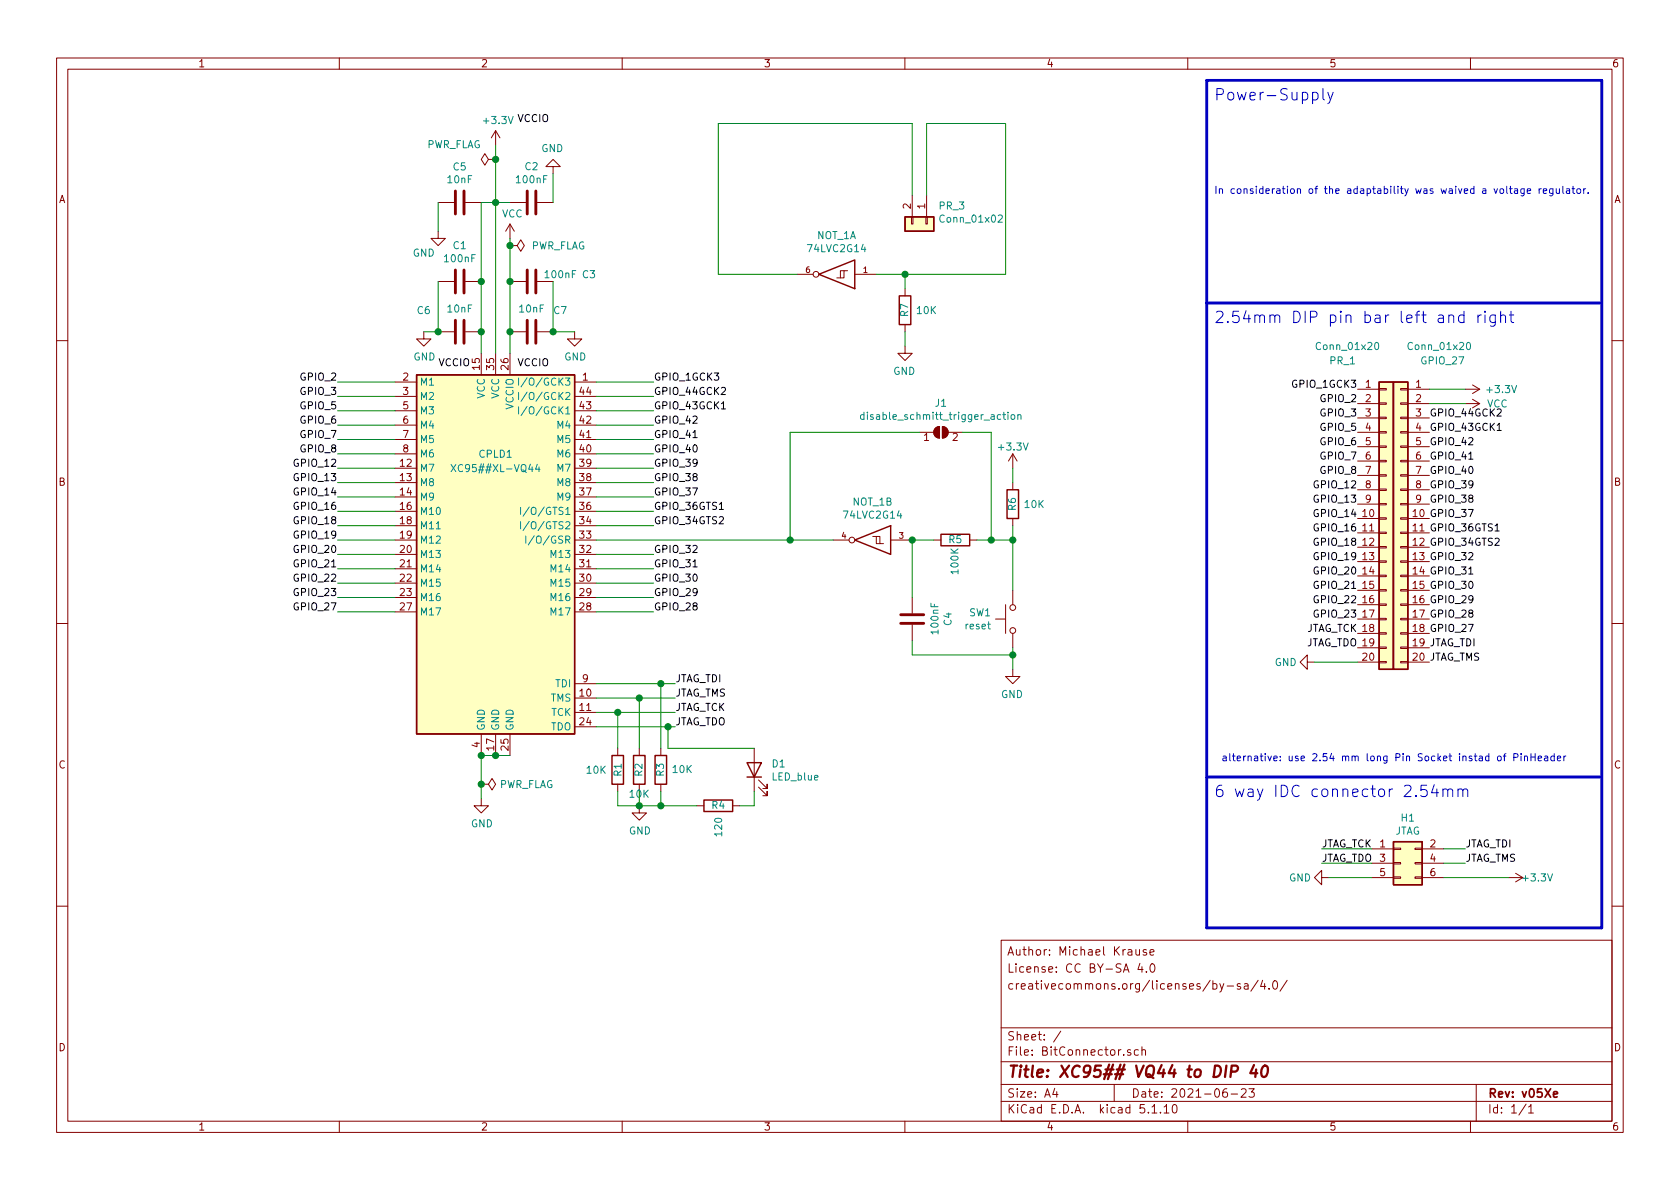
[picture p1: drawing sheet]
EESchema Schematic File Version 4
EELAYER 30 0
EELAYER END
$Descr A4 11693 8268
encoding utf-8
Sheet 1 1
Title "XC95## VQ44 to DIP 40"
Date "2021-06-23"
Rev "v05Xe"
Comp ""
Comment1 ""
Comment2 "creativecommons.org/licenses/by-sa/4.0/"
Comment3 "License: CC BY-SA 4.0"
Comment4 "Author: Michael Krause"
$EndDescr
$Comp
L Device:C C1
U 1 1
P 3200 1950
F 0 "C1" V 2948 1950 50  0000 C CNN
F 1 "100nF" V 3039 1950 50  0000 C CNN
F 2 "Capacitor_SMD:C_0603_1608Metric" H 3238 1800 50  0001 C CNN
F 3 "~" H 3200 1950 50  0001 C CNN
	1    3200 1950
	0    1    1    0   
$EndComp
$Comp
L Device:C C2
U 1 1
P 3700 1400
F 0 "C2" V 3448 1400 50  0000 C CNN
F 1 "100nF" V 3539 1400 50  0000 C CNN
F 2 "Capacitor_SMD:C_0603_1608Metric" H 3738 1250 50  0001 C CNN
F 3 "~" H 3700 1400 50  0001 C CNN
	1    3700 1400
	0    1    1    0   
$EndComp
$Comp
L Device:C C3
U 1 1
P 3700 1950
F 0 "C3" V 3650 2350 50  0000 C CNN
F 1 "100nF" V 3650 2150 50  0000 C CNN
F 2 "Capacitor_SMD:C_0603_1608Metric" H 3738 1800 50  0001 C CNN
F 3 "~" H 3700 1950 50  0001 C CNN
	1    3700 1950
	0    1    1    0   
$EndComp
Wire Wire Line
	3450 1400 3450 2450
Wire Wire Line
	3850 1400 3850 1200
$Comp
L Device:R R3
U 1 1
P 4600 5350
F 0 "R3" V 4600 5350 50  0000 C CNN
F 1 "10K" H 4450 5350 50  0000 C CNN
F 2 "Resistor_SMD:R_0805_2012Metric_Pad1.20x1.40mm_HandSolder" V 4530 5350 50  0001 C CNN
F 3 "~" H 4600 5350 50  0001 C CNN
	1    4600 5350
	-1   0    0    1   
$EndComp
$Comp
L Device:R R1
U 1 1
P 4300 5350
F 0 "R1" V 4300 5350 50  0000 C CNN
F 1 "10K" H 4150 5350 50  0000 C CNN
F 2 "Resistor_SMD:R_0805_2012Metric_Pad1.20x1.40mm_HandSolder" V 4230 5350 50  0001 C CNN
F 3 "~" H 4300 5350 50  0001 C CNN
	1    4300 5350
	1    0    0    -1  
$EndComp
$Comp
L Device:R R2
U 1 1
P 4450 5350
F 0 "R2" V 4450 5350 50  0000 C CNN
F 1 "10K" H 4450 5550 50  0000 C TNN
F 2 "Resistor_SMD:R_0805_2012Metric_Pad1.20x1.40mm_HandSolder" V 4380 5350 50  0001 C CNN
F 3 "~" H 4450 5350 50  0001 C CNN
	1    4450 5350
	-1   0    0    1   
$EndComp
Text Label 4700 4750 0    50   ~ 0
JTAG_TDI
Text Label 4700 4850 0    50   ~ 0
JTAG_TMS
Text Label 4700 4950 0    50   ~ 0
JTAG_TCK
Text Label 4700 5050 0    50   ~ 0
JTAG_TDO
Text Label 10200 5900 0    50   ~ 0
JTAG_TDI
Text Label 9200 5900 0    50   ~ 0
JTAG_TCK
Text Label 9200 6000 0    50   ~ 0
JTAG_TDO
Text Label 10200 6000 0    50   ~ 0
JTAG_TMS
Wire Wire Line
	9550 6000 9200 6000
Wire Notes Line width 20 style solid
	8400 5400 11150 5400
Wire Notes Line width 20 style solid
	8400 6450 11150 6450
Text Notes 8450 5550 0    79   ~ 0
6 way IDC connector 2.54mm
Wire Wire Line
	4300 5600 4450 5600
Wire Wire Line
	4450 5600 4450 5500
Wire Wire Line
	4300 5600 4300 5500
Wire Wire Line
	4450 5600 4600 5600
Wire Wire Line
	4600 5600 4600 5500
Connection ~ 4450 5600
Wire Wire Line
	4150 4950 4300 4950
Wire Wire Line
	4300 5200 4300 4950
Wire Wire Line
	4150 4850 4450 4850
Wire Wire Line
	4450 5200 4450 4850
Wire Wire Line
	4150 4750 4600 4750
Wire Wire Line
	4600 5200 4600 4750
Text Label 9950 3800 0    50   ~ 0
GPIO_34GTS2
Text Label 9950 3700 0    50   ~ 0
GPIO_36GTS1
Text Label 9950 3600 0    50   ~ 0
GPIO_37
Text Label 9950 3500 0    50   ~ 0
GPIO_38
Text Label 9950 3400 0    50   ~ 0
GPIO_39
Text Label 9950 3300 0    50   ~ 0
GPIO_40
Text Label 9950 3200 0    50   ~ 0
GPIO_41
Text Label 9950 3100 0    50   ~ 0
GPIO_42
Text Label 9950 3000 0    50   ~ 0
GPIO_43GCK1
Wire Notes Line width 20 style solid
	8400 2100 11150 2100
Text Notes 8450 2250 0    79   ~ 0
2.54mm DIP pin bar left and right
$Comp
L Connector_Generic:Conn_01x20 PR_1
U 1 1
P 9650 3600
F 0 "PR_1" H 9250 4700 50  0000 L CNN
F 1 "Conn_01x20" H 9150 4800 50  0000 L CNN
F 2 "Connector_PinHeader_2.54mm:PinHeader_1x20_P2.54mm_Vertical" H 9650 3600 50  0001 C CNN
F 3 "~" H 9650 3600 50  0001 C CNN
	1    9650 3600
	1    0    0    -1  
$EndComp
$Comp
L Connector_Generic:Conn_01x20 GPIO_27
U 1 1
P 9750 3600
F 0 "GPIO_27" H 9300 4700 50  0000 L CNN
F 1 "Conn_01x20" H 9250 4800 50  0000 L CNN
F 2 "Connector_PinHeader_2.54mm:PinHeader_1x20_P2.54mm_Vertical" H 9750 3600 50  0001 C CNN
F 3 "~" H 9750 3600 50  0001 C CNN
	1    9750 3600
	-1   0    0    -1  
$EndComp
Wire Wire Line
	2350 3250 2750 3250
Wire Wire Line
	2350 3350 2750 3350
Wire Wire Line
	2350 3550 2750 3550
Wire Wire Line
	2750 3050 2350 3050
Wire Wire Line
	2750 2850 2350 2850
Wire Wire Line
	2750 2950 2350 2950
Wire Wire Line
	2750 2750 2350 2750
Wire Wire Line
	2750 2650 2350 2650
Wire Wire Line
	4150 2650 4550 2650
Wire Wire Line
	4150 2750 4550 2750
Wire Wire Line
	4150 2850 4550 2850
Wire Wire Line
	4150 2950 4550 2950
Wire Wire Line
	4150 3150 4550 3150
Wire Wire Line
	4150 3250 4550 3250
Wire Wire Line
	4150 3350 4550 3350
Wire Wire Line
	4150 3450 4550 3450
Wire Wire Line
	4150 3550 4550 3550
Wire Wire Line
	4150 3650 4550 3650
Wire Wire Line
	2750 3450 2350 3450
Wire Wire Line
	2750 3650 2350 3650
Wire Wire Line
	2750 3750 2350 3750
Wire Wire Line
	2750 3850 2350 3850
Wire Wire Line
	2750 3950 2350 3950
Wire Wire Line
	2750 4050 2350 4050
Wire Wire Line
	2750 4150 2350 4150
Wire Wire Line
	2750 4250 2350 4250
Wire Wire Line
	4150 4250 4550 4250
Wire Wire Line
	4150 4150 4550 4150
Wire Wire Line
	4150 4050 4550 4050
Wire Wire Line
	4150 3950 4550 3950
Wire Wire Line
	4150 3850 4550 3850
Text Label 3600 850  0    50   ~ 0
VCCIO
Wire Wire Line
	3050 2300 2950 2300
Wire Wire Line
	3850 2300 4000 2300
Wire Wire Line
	4600 4750 4700 4750
Connection ~ 4600 4750
Wire Wire Line
	4450 4850 4700 4850
Connection ~ 4450 4850
Wire Wire Line
	4300 4950 4700 4950
Connection ~ 4300 4950
Wire Wire Line
	4150 5050 4650 5050
Wire Wire Line
	10050 5900 10200 5900
Wire Wire Line
	10050 6000 10200 6000
Wire Wire Line
	10050 6100 10500 6100
$Comp
L power:+3.3V #PWR03
U 1 1
P 3450 1000
F 0 "#PWR03" H 3450 850 50  0001 C CNN
F 1 "+3.3V" H 3465 1173 50  0000 C CNN
F 2 "" H 3450 1000 50  0001 C CNN
F 3 "" H 3450 1000 50  0001 C CNN
	1    3450 1000
	1    0    0    -1  
$EndComp
Wire Wire Line
	3550 1400 3450 1400
Connection ~ 3450 1400
Wire Wire Line
	3450 1400 3350 1400
$Comp
L power:GND #PWR02
U 1 1
P 3350 5550
F 0 "#PWR02" H 3350 5300 50  0001 C CNN
F 1 "GND" H 3355 5377 50  0000 C CNN
F 2 "" H 3350 5550 50  0001 C CNN
F 3 "" H 3350 5550 50  0001 C CNN
	1    3350 5550
	1    0    0    -1  
$EndComp
Wire Wire Line
	9550 5900 9200 5900
Wire Wire Line
	9550 6100 9250 6100
$Comp
L power:VCC #PWR04
U 1 1
P 3550 1650
F 0 "#PWR04" H 3550 1500 50  0001 C CNN
F 1 "VCC" H 3567 1823 50  0000 C CNN
F 2 "" H 3550 1650 50  0001 C CNN
F 3 "" H 3550 1650 50  0001 C CNN
	1    3550 1650
	1    0    0    -1  
$EndComp
$Comp
L power:+3.3V #PWR017
U 1 1
P 10500 6100
F 0 "#PWR017" H 10500 5950 50  0001 C CNN
F 1 "+3.3V" V 10500 6300 50  0000 C CNN
F 2 "" H 10500 6100 50  0001 C CNN
F 3 "" H 10500 6100 50  0001 C CNN
	1    10500 6100
	0    1    1    0   
$EndComp
$Comp
L power:VCC #PWR016
U 1 1
P 10200 2800
F 0 "#PWR016" H 10200 2650 50  0001 C CNN
F 1 "VCC" V 10200 2950 50  0000 L CNN
F 2 "" H 10200 2800 50  0001 C CNN
F 3 "" H 10200 2800 50  0001 C CNN
	1    10200 2800
	0    1    1    0   
$EndComp
$Comp
L power:GND #PWR014
U 1 1
P 9250 6100
F 0 "#PWR014" H 9250 5850 50  0001 C CNN
F 1 "GND" V 9250 5900 50  0000 C CNN
F 2 "" H 9250 6100 50  0001 C CNN
F 3 "" H 9250 6100 50  0001 C CNN
	1    9250 6100
	0    1    1    0   
$EndComp
$Comp
L power:GND #PWR05
U 1 1
P 3850 1200
F 0 "#PWR05" H 3850 950 50  0001 C CNN
F 1 "GND" H 3855 1027 50  0000 C CNN
F 2 "" H 3850 1200 50  0001 C CNN
F 3 "" H 3850 1200 50  0001 C CNN
	1    3850 1200
	-1   0    0    1   
$EndComp
$Comp
L power:GND #PWR06
U 1 1
P 4000 2300
F 0 "#PWR06" H 4000 2050 50  0001 C CNN
F 1 "GND" H 4005 2127 50  0000 C CNN
F 2 "" H 4000 2300 50  0001 C CNN
F 3 "" H 4000 2300 50  0001 C CNN
	1    4000 2300
	1    0    0    -1  
$EndComp
$Comp
L power:GND #PWR01
U 1 1
P 2950 2300
F 0 "#PWR01" H 2950 2050 50  0001 C CNN
F 1 "GND" H 2955 2127 50  0000 C CNN
F 2 "" H 2950 2300 50  0001 C CNN
F 3 "" H 2950 2300 50  0001 C CNN
	1    2950 2300
	1    0    0    -1  
$EndComp
$Comp
L power:GND #PWR013
U 1 1
P 9150 4600
F 0 "#PWR013" H 9150 4350 50  0001 C CNN
F 1 "GND" V 9150 4400 50  0000 C CNN
F 2 "" H 9150 4600 50  0001 C CNN
F 3 "" H 9150 4600 50  0001 C CNN
	1    9150 4600
	0    1    1    0   
$EndComp
$Comp
L power:GND #PWR07
U 1 1
P 4450 5600
F 0 "#PWR07" H 4450 5350 50  0001 C CNN
F 1 "GND" H 4455 5427 50  0000 C CNN
F 2 "" H 4450 5600 50  0001 C CNN
F 3 "" H 4450 5600 50  0001 C CNN
	1    4450 5600
	1    0    0    -1  
$EndComp
Text Label 4550 2950 0    50   ~ 0
GPIO_42
Text Label 4550 2850 0    50   ~ 0
GPIO_43GCK1
Text Label 4550 2750 0    50   ~ 0
GPIO_44GCK2
Text Label 2350 3150 2    50   ~ 0
GPIO_8
Text Label 2350 2650 2    50   ~ 0
GPIO_2
Text Label 2350 2750 2    50   ~ 0
GPIO_3
Text Label 2350 2950 2    50   ~ 0
GPIO_6
Text Label 2350 2850 2    50   ~ 0
GPIO_5
Text Label 2350 3250 2    50   ~ 0
GPIO_12
Text Label 2350 3050 2    50   ~ 0
GPIO_7
Text Label 2350 3350 2    50   ~ 0
GPIO_13
Text Label 2350 3450 2    50   ~ 0
GPIO_14
Text Label 2350 3550 2    50   ~ 0
GPIO_16
Text Label 2350 3650 2    50   ~ 0
GPIO_18
Text Label 2350 3850 2    50   ~ 0
GPIO_20
Text Label 2350 3950 2    50   ~ 0
GPIO_21
Text Label 9450 3600 2    50   ~ 0
GPIO_14
Text Label 9450 2800 2    50   ~ 0
GPIO_2
Text Label 9450 2900 2    50   ~ 0
GPIO_3
Text Label 9450 3000 2    50   ~ 0
GPIO_5
Text Label 9450 3100 2    50   ~ 0
GPIO_6
Text Label 9450 3200 2    50   ~ 0
GPIO_7
Text Label 9450 3300 2    50   ~ 0
GPIO_8
Text Label 9450 3400 2    50   ~ 0
GPIO_12
Text Label 9450 3800 2    50   ~ 0
GPIO_18
Text Label 9450 3900 2    50   ~ 0
GPIO_19
Text Label 9450 4000 2    50   ~ 0
GPIO_20
Text Label 9450 4100 2    50   ~ 0
GPIO_21
Text Label 9450 4200 2    50   ~ 0
GPIO_22
Wire Wire Line
	9450 4600 9150 4600
Text Label 9450 4300 2    50   ~ 0
GPIO_23
Text Label 9950 4400 0    50   ~ 0
GPIO_27
Text Label 9950 4300 0    50   ~ 0
GPIO_28
Text Label 9950 4200 0    50   ~ 0
GPIO_29
Text Label 9950 4100 0    50   ~ 0
GPIO_30
Text Label 4550 4250 0    50   ~ 0
GPIO_28
Text Label 9950 3900 0    50   ~ 0
GPIO_32
Text Label 2350 4050 2    50   ~ 0
GPIO_22
Text Label 2350 4150 2    50   ~ 0
GPIO_23
Text Label 2350 4250 2    50   ~ 0
GPIO_27
Text Label 9950 4000 0    50   ~ 0
GPIO_31
Text Label 4550 4150 0    50   ~ 0
GPIO_29
Text Label 4550 4050 0    50   ~ 0
GPIO_30
Text Label 4550 3950 0    50   ~ 0
GPIO_31
Text Label 4550 3850 0    50   ~ 0
GPIO_32
Text Label 4550 3650 0    50   ~ 0
GPIO_34GTS2
Text Label 4550 3550 0    50   ~ 0
GPIO_36GTS1
Text Label 4550 3450 0    50   ~ 0
GPIO_37
Text Label 4550 3350 0    50   ~ 0
GPIO_38
Text Label 4550 3250 0    50   ~ 0
GPIO_39
Text Label 9450 3500 2    50   ~ 0
GPIO_13
Text Label 9450 3700 2    50   ~ 0
GPIO_16
Text Label 9950 4500 0    50   ~ 0
JTAG_TDI
Text Label 9950 4600 0    50   ~ 0
JTAG_TMS
Text Label 9450 4400 2    50   ~ 0
JTAG_TCK
Text Label 9450 4500 2    50   ~ 0
JTAG_TDO
Text Label 4550 2650 0    50   ~ 0
GPIO_1GCK3
Text Label 4550 3150 0    50   ~ 0
GPIO_40
Wire Wire Line
	2350 3150 2750 3150
Text Label 4550 3050 0    50   ~ 0
GPIO_41
Wire Wire Line
	4150 3050 4550 3050
Text Label 9950 2900 0    50   ~ 0
GPIO_44GCK2
$Comp
L XC96xxxl:Xilinx_CPLD_VQFP_2_DIP-rescue_XC9536XL-VQ44-Xilinx-VQ44-Xilinx_CPLD_VQFP_2_DIP-rescue-BitConnector-BitConnector-rescue-BitConnector-rescue CPLD1
U 1 1
P 3450 3850
F 0 "CPLD1" H 3450 4550 50  0000 C CNN
F 1 "XC95##XL-VQ44" H 3450 4450 50  0000 C CNN
F 2 "Package_QFP:LQFP-44_10x10mm_P0.8mm" H 3450 3850 50  0001 C CNN
F 3 "xilinx/xc9536.pdf" H 3450 3850 50  0001 C CNN
	1    3450 3850
	1    0    0    -1  
$EndComp
Wire Wire Line
	4650 5050 4650 5200
Wire Wire Line
	4650 5200 5250 5200
Connection ~ 4650 5050
Wire Wire Line
	4650 5050 4700 5050
$Comp
L Device:R R4
U 1 1
P 5000 5600
F 0 "R4" V 5000 5600 50  0000 C CNN
F 1 "120" H 4850 5600 50  0000 C CNN
F 2 "Resistor_SMD:R_0805_2012Metric_Pad1.20x1.40mm_HandSolder" V 4930 5600 50  0001 C CNN
F 3 "~" H 5000 5600 50  0001 C CNN
	1    5000 5600
	0    -1   -1   0   
$EndComp
Wire Wire Line
	5250 5500 5250 5600
Wire Wire Line
	5250 5600 5150 5600
Wire Wire Line
	4850 5600 4600 5600
Connection ~ 4600 5600
$Comp
L Device:LED D1
U 1 1
P 5250 5350
F 0 "D1" V 5289 5232 50  0000 R CNN
F 1 "LED_blue" V 5198 5232 50  0000 R CNN
F 2 "LED_SMD:LED_1206_3216Metric_Castellated" H 5250 5350 50  0001 C CNN
F 3 "~" H 5250 5350 50  0001 C CNN
	1    5250 5350
	0    -1   -1   0   
$EndComp
Wire Notes Line width 20 style solid
	8400 550  11150 550 
Wire Notes Line width 20 style solid
	8400 550  8400 6450
Wire Notes Line width 20 style solid
	11150 550  11150 6450
Text Notes 8450 700  0    79   ~ 0
Power-Supply
$Comp
L power:+3.3V #PWR015
U 1 1
P 10200 2700
F 0 "#PWR015" H 10200 2550 50  0001 C CNN
F 1 "+3.3V" V 10200 2950 50  0000 C CNN
F 2 "" H 10200 2700 50  0001 C CNN
F 3 "" H 10200 2700 50  0001 C CNN
	1    10200 2700
	0    1    1    0   
$EndComp
Wire Wire Line
	9950 2700 10200 2700
Wire Wire Line
	9950 2800 10200 2800
Text Notes 8500 5300 0    50   ~ 0
alternative: use 2.54 mm long Pin Socket instad of PinHeader
Text Notes 8450 1350 0    50   ~ 0
In consideration of the adaptability was waived a voltage regulator.
$Comp
L Connector_Generic:Conn_02x03_Odd_Even H1
U 1 1
P 9750 6000
F 0 "H1" H 9800 6317 50  0000 C CNN
F 1 "JTAG" H 9800 6226 50  0000 C CNN
F 2 "Connector_IDC:IDC-Header_2x03_P2.54mm_Vertical" H 9750 6000 50  0001 C CNN
F 3 "~" H 9750 6000 50  0001 C CNN
	1    9750 6000
	1    0    0    -1  
$EndComp
Wire Wire Line
	7050 3250 7050 3350
$Comp
L Device:R R6
U 1 1
P 7050 3500
F 0 "R6" V 7050 3500 50  0000 C CNN
F 1 "10K" H 6900 3500 50  0000 C CNN
F 2 "Resistor_SMD:R_0805_2012Metric_Pad1.20x1.40mm_HandSolder" V 6980 3500 50  0001 C CNN
F 3 "~" H 7050 3500 50  0001 C CNN
	1    7050 3500
	-1   0    0    -1  
$EndComp
$Comp
L power:+3.3V #PWR011
U 1 1
P 7050 3250
F 0 "#PWR011" H 7050 3100 50  0001 C CNN
F 1 "+3.3V" H 7050 3400 50  0000 C CNN
F 2 "" H 7050 3250 50  0001 C CNN
F 3 "" H 7050 3250 50  0001 C CNN
	1    7050 3250
	-1   0    0    -1  
$EndComp
$Comp
L power:GND #PWR012
U 1 1
P 7050 4650
F 0 "#PWR012" H 7050 4400 50  0001 C CNN
F 1 "GND" H 7055 4477 50  0000 C CNN
F 2 "" H 7050 4650 50  0001 C CNN
F 3 "" H 7050 4650 50  0001 C CNN
	1    7050 4650
	-1   0    0    -1  
$EndComp
$Comp
L Switch:SW_Push SW1
U 1 1
P 7050 4300
F 0 "SW1" V 7004 4448 50  0000 L CNN
F 1 "reset" V 7095 4448 50  0000 L CNN
F 2 "Button_Switch_THT:SW_PUSH_6mm" H 7050 4500 50  0001 C CNN
F 3 "" H 7050 4500 50  0001 C CNN
	1    7050 4300
	0    -1   1    0   
$EndComp
Wire Wire Line
	6450 850  6450 1350
Wire Wire Line
	7000 850  6450 850 
Wire Wire Line
	7000 1900 7000 850 
Wire Wire Line
	6350 850  6350 1350
Wire Wire Line
	5000 850  6350 850 
Wire Wire Line
	5000 1900 5000 850 
$Comp
L Connector_Generic:Conn_01x02 PR_3
U 1 1
P 6450 1550
F 0 "PR_3" V 6322 1630 50  0000 L CNN
F 1 "Conn_01x02" V 6413 1630 50  0000 L CNN
F 2 "Connector_PinSocket_2.54mm:PinSocket_1x02_P2.54mm_Vertical" H 6450 1550 50  0001 C CNN
F 3 "~" H 6450 1550 50  0001 C CNN
	1    6450 1550
	0    1    1    0   
$EndComp
Wire Wire Line
	5550 1900 5000 1900
Wire Wire Line
	6300 1900 7000 1900
Wire Wire Line
	6300 1900 6100 1900
Connection ~ 6300 1900
Wire Wire Line
	6300 2000 6300 1900
$Comp
L Device:R R7
U 1 1
P 6300 2150
F 0 "R7" V 6300 2150 50  0000 C CNN
F 1 "10K" H 6150 2150 50  0000 C CNN
F 2 "Resistor_SMD:R_0805_2012Metric_Pad1.20x1.40mm_HandSolder" V 6230 2150 50  0001 C CNN
F 3 "~" H 6300 2150 50  0001 C CNN
	1    6300 2150
	-1   0    0    -1  
$EndComp
$Comp
L 74xGxx:74LVC2G14 NOT_1
U 1 1
P 5800 1900
F 0 "NOT_1" H 5775 1633 50  0000 C CNN
F 1 "74LVC2G14" H 5775 1724 50  0000 C CNN
F 2 "Package_SO:SC-74-6_1.5x2.9mm_P0.95mm" H 5800 1900 50  0001 C CNN
F 3 "https://www.ti.com/lit/ds/symlink/sn74lvc2g14.pdf" H 5800 1900 50  0001 C CNN
	1    5800 1900
	-1   0    0    1   
$EndComp
$Comp
L 74xGxx:74LVC2G14 NOT_1
U 2 1
P 6050 3750
F 0 "NOT_1" H 6025 4017 50  0000 C CNN
F 1 "74LVC2G14" H 6025 3926 50  0000 C CNN
F 2 "Package_SO:SC-74-6_1.5x2.9mm_P0.95mm" H 6050 3750 50  0001 C CNN
F 3 "https://www.ti.com/lit/ds/symlink/sn74lvc2g14.pdf" H 6050 3750 50  0001 C CNN
	2    6050 3750
	-1   0    0    -1  
$EndComp
$Comp
L Device:C C4
U 1 1
P 6350 4300
F 0 "C4" V 6098 4300 50  0000 C CNN
F 1 "100nF" V 6189 4300 50  0000 C CNN
F 2 "Capacitor_SMD:C_0603_1608Metric" H 6388 4150 50  0001 C CNN
F 3 "~" H 6350 4300 50  0001 C CNN
	1    6350 4300
	-1   0    0    -1  
$EndComp
$Comp
L Device:R R5
U 1 1
P 6650 3750
F 0 "R5" V 6650 3750 50  0000 C CNN
F 1 "100K" H 6500 3750 50  0000 C CNN
F 2 "Resistor_SMD:R_0805_2012Metric_Pad1.20x1.40mm_HandSolder" V 6580 3750 50  0001 C CNN
F 3 "~" H 6650 3750 50  0001 C CNN
	1    6650 3750
	0    1    -1   0   
$EndComp
Wire Wire Line
	6800 3750 6900 3750
Wire Wire Line
	6500 3750 6350 3750
Connection ~ 6350 3750
Wire Wire Line
	6350 3750 6350 4150
Wire Wire Line
	6350 4450 6350 4550
Wire Wire Line
	7050 4500 7050 4550
Wire Wire Line
	7050 4550 7050 4650
Connection ~ 7050 4550
Wire Wire Line
	6350 4550 7050 4550
$Comp
L Jumper:SolderJumper_2_Open J1
U 1 1
P 6550 3000
F 0 "J1" H 6550 3205 50  0000 C CNN
F 1 "disable_schmitt_trigger_action" H 6550 3114 50  0000 C CNN
F 2 "Jumper:SolderJumper-2_P1.3mm_Open_RoundedPad1.0x1.5mm" H 6550 3000 50  0001 C CNN
F 3 "~" H 6550 3000 50  0001 C CNN
	1    6550 3000
	1    0    0    -1  
$EndComp
Wire Wire Line
	6900 3750 6900 3000
Wire Wire Line
	6900 3000 6700 3000
Wire Wire Line
	7050 3650 7050 3750
Wire Wire Line
	7050 3750 7050 4100
Connection ~ 7050 3750
Connection ~ 6900 3750
Wire Wire Line
	6900 3750 7050 3750
Wire Wire Line
	6400 3000 5500 3000
Wire Wire Line
	5500 3000 5500 3750
Wire Wire Line
	5500 3750 5800 3750
Connection ~ 5500 3750
Wire Wire Line
	4150 3750 5500 3750
$Comp
L power:PWR_FLAG #FLG0101
U 1 1
P 3350 5450
F 0 "#FLG0101" H 3350 5525 50  0001 C CNN
F 1 "PWR_FLAG" V 3350 5578 50  0000 L CNN
F 2 "" H 3350 5450 50  0001 C CNN
F 3 "~" H 3350 5450 50  0001 C CNN
	1    3350 5450
	0    1    1    0   
$EndComp
Wire Wire Line
	3350 5250 3350 5450
Wire Wire Line
	3350 5450 3350 5550
Connection ~ 3350 5450
$Comp
L power:PWR_FLAG #FLG0102
U 1 1
P 3550 1700
F 0 "#FLG0102" H 3550 1775 50  0001 C CNN
F 1 "PWR_FLAG" V 3550 1850 50  0000 L CNN
F 2 "" H 3550 1700 50  0001 C CNN
F 3 "~" H 3550 1700 50  0001 C CNN
	1    3550 1700
	0    1    1    0   
$EndComp
Wire Wire Line
	3550 1650 3550 1700
Connection ~ 3550 1700
$Comp
L power:PWR_FLAG #FLG0103
U 1 1
P 3450 1100
F 0 "#FLG0103" H 3450 1175 50  0001 C CNN
F 1 "PWR_FLAG" V 3550 1200 50  0000 L CNN
F 2 "" H 3450 1100 50  0001 C CNN
F 3 "~" H 3450 1100 50  0001 C CNN
	1    3450 1100
	0    -1   -1   0   
$EndComp
Wire Wire Line
	3450 1000 3450 1100
Wire Wire Line
	3450 1100 3450 1400
Connection ~ 3450 1100
$Comp
L power:GND #PWR09
U 1 1
P 6300 2400
F 0 "#PWR09" H 6300 2150 50  0001 C CNN
F 1 "GND" H 6305 2227 50  0000 C CNN
F 2 "" H 6300 2400 50  0001 C CNN
F 3 "" H 6300 2400 50  0001 C CNN
	1    6300 2400
	-1   0    0    -1  
$EndComp
Wire Wire Line
	6300 2300 6300 2400
Wire Wire Line
	3550 5250 3450 5250
Wire Wire Line
	3450 5250 3350 5250
Connection ~ 3450 5250
Connection ~ 3350 5250
Wire Wire Line
	3550 1700 3550 1950
Connection ~ 3550 1950
Wire Wire Line
	3550 1950 3550 2300
$Comp
L Device:C C7
U 1 1
P 3700 2300
F 0 "C7" V 3550 2500 50  0000 C CNN
F 1 "10nF" V 3539 2300 50  0000 C CNN
F 2 "Capacitor_SMD:C_0603_1608Metric" H 3738 2150 50  0001 C CNN
F 3 "~" H 3700 2300 50  0001 C CNN
	1    3700 2300
	0    1    1    0   
$EndComp
Text Label 3600 2550 0    50   ~ 0
VCCIO
Connection ~ 3550 2300
Wire Wire Line
	3550 2300 3550 2450
Wire Wire Line
	3850 1950 3850 2300
Connection ~ 3850 2300
Connection ~ 3350 1950
Wire Wire Line
	3350 1950 3350 1400
Wire Wire Line
	3350 1950 3350 2300
$Comp
L Device:C C6
U 1 1
P 3200 2300
F 0 "C6" V 3050 2050 50  0000 C CNN
F 1 "10nF" V 3039 2300 50  0000 C CNN
F 2 "Capacitor_SMD:C_0603_1608Metric" H 3238 2150 50  0001 C CNN
F 3 "~" H 3200 2300 50  0001 C CNN
	1    3200 2300
	0    1    1    0   
$EndComp
Text Label 3050 2550 0    50   ~ 0
VCCIO
Wire Wire Line
	3050 1950 3050 2300
Connection ~ 3050 2300
$Comp
L Device:C C5
U 1 1
P 3200 1400
F 0 "C5" V 2950 1400 50  0000 C CNN
F 1 "10nF" V 3039 1400 50  0000 C CNN
F 2 "Capacitor_SMD:C_0603_1608Metric" H 3238 1250 50  0001 C CNN
F 3 "~" H 3200 1400 50  0001 C CNN
	1    3200 1400
	0    1    1    0   
$EndComp
Wire Wire Line
	3050 1400 3050 1600
$Comp
L power:GND #PWR08
U 1 1
P 3050 1600
F 0 "#PWR08" H 3050 1350 50  0001 C CNN
F 1 "GND" H 2950 1450 50  0000 C CNN
F 2 "" H 3050 1600 50  0001 C CNN
F 3 "" H 3050 1600 50  0001 C CNN
	1    3050 1600
	1    0    0    -1  
$EndComp
Connection ~ 3350 2300
Wire Wire Line
	3350 2300 3350 2450
Text Label 9450 2700 2    50   ~ 0
GPIO_1GCK3
Text Label 2350 3750 2    50   ~ 0
GPIO_19
$EndSCHEMATC
